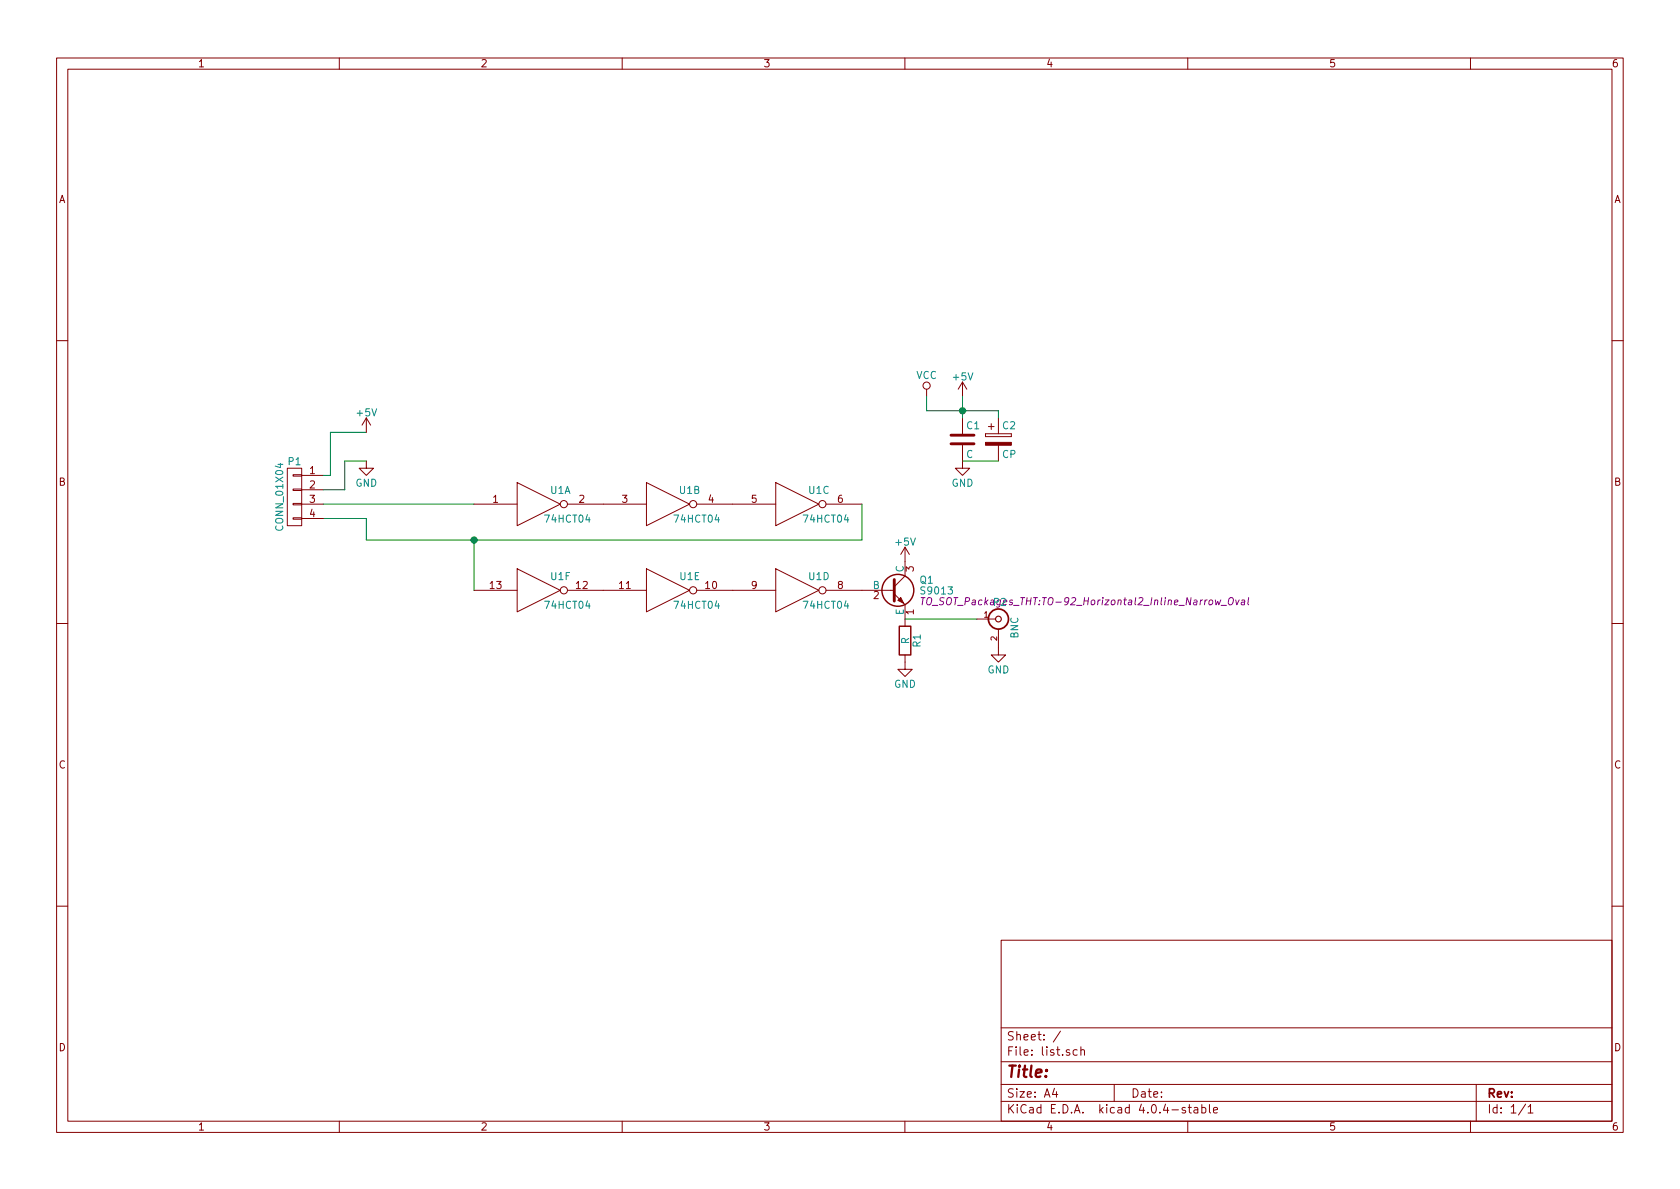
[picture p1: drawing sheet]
EESchema Schematic File Version 2
LIBS:power
LIBS:device
LIBS:transistors
LIBS:conn
LIBS:linear
LIBS:regul
LIBS:74xx
LIBS:cmos4000
LIBS:adc-dac
LIBS:memory
LIBS:xilinx
LIBS:microcontrollers
LIBS:dsp
LIBS:microchip
LIBS:analog_switches
LIBS:motorola
LIBS:texas
LIBS:intel
LIBS:audio
LIBS:interface
LIBS:digital-audio
LIBS:philips
LIBS:display
LIBS:cypress
LIBS:siliconi
LIBS:opto
LIBS:atmel
LIBS:contrib
LIBS:valves
LIBS:list-cache
EELAYER 25 0
EELAYER END
$Descr A4 11693 8268
encoding utf-8
Sheet 1 1
Title ""
Date ""
Rev ""
Comp ""
Comment1 ""
Comment2 ""
Comment3 ""
Comment4 ""
$EndDescr
$Comp
L 74HCT04 U1
U 1 1
P 3750 3500
F 0 "U1" H 3900 3600 50  0000 C CNN
F 1 "74HCT04" H 3950 3400 50  0000 C CNN
F 2 "Housings_SOIC:SOIC-14_3.9x8.7mm_Pitch1.27mm" H 3750 3500 50  0001 C CNN
F 3 "" H 3750 3500 50  0000 C CNN
	1    3750 3500
	1    0    0    -1  
$EndComp
$Comp
L 74HCT04 U1
U 3 1
P 5550 3500
F 0 "U1" H 5700 3600 50  0000 C CNN
F 1 "74HCT04" H 5750 3400 50  0000 C CNN
F 2 "Housings_SOIC:SOIC-14_3.9x8.7mm_Pitch1.27mm" H 5550 3500 50  0001 C CNN
F 3 "" H 5550 3500 50  0000 C CNN
	3    5550 3500
	1    0    0    -1  
$EndComp
$Comp
L 74HCT04 U1
U 5 1
P 4650 4100
F 0 "U1" H 4800 4200 50  0000 C CNN
F 1 "74HCT04" H 4850 4000 50  0000 C CNN
F 2 "Housings_SOIC:SOIC-14_3.9x8.7mm_Pitch1.27mm" H 4650 4100 50  0001 C CNN
F 3 "" H 4650 4100 50  0000 C CNN
	5    4650 4100
	1    0    0    -1  
$EndComp
$Comp
L 74HCT04 U1
U 2 1
P 4650 3500
F 0 "U1" H 4800 3600 50  0000 C CNN
F 1 "74HCT04" H 4850 3400 50  0000 C CNN
F 2 "Housings_SOIC:SOIC-14_3.9x8.7mm_Pitch1.27mm" H 4650 3500 50  0001 C CNN
F 3 "" H 4650 3500 50  0000 C CNN
	2    4650 3500
	1    0    0    -1  
$EndComp
$Comp
L 74HCT04 U1
U 4 1
P 5550 4100
F 0 "U1" H 5700 4200 50  0000 C CNN
F 1 "74HCT04" H 5750 4000 50  0000 C CNN
F 2 "Housings_SOIC:SOIC-14_3.9x8.7mm_Pitch1.27mm" H 5550 4100 50  0001 C CNN
F 3 "" H 5550 4100 50  0000 C CNN
	4    5550 4100
	1    0    0    -1  
$EndComp
$Comp
L 74HCT04 U1
U 6 1
P 3750 4100
F 0 "U1" H 3900 4200 50  0000 C CNN
F 1 "74HCT04" H 3950 4000 50  0000 C CNN
F 2 "Housings_SOIC:SOIC-14_3.9x8.7mm_Pitch1.27mm" H 3750 4100 50  0001 C CNN
F 3 "" H 3750 4100 50  0000 C CNN
	6    3750 4100
	1    0    0    -1  
$EndComp
Wire Wire Line
	6000 3750 6000 3500
$Comp
L S9013 Q1
U 1 1
P 6200 4100
F 0 "Q1" H 6400 4175 50  0000 L CNN
F 1 "S9013" H 6400 4100 50  0000 L CNN
F 2 "TO_SOT_Packages_THT:TO-92_Horizontal2_Inline_Narrow_Oval" H 6400 4025 50  0000 L CIN
F 3 "" H 6200 4100 50  0000 L CNN
	1    6200 4100
	1    0    0    -1  
$EndComp
$Comp
L +5V #PWR01
U 1 1
P 6300 3900
F 0 "#PWR01" H 6300 3750 50  0001 C CNN
F 1 "+5V" H 6300 4040 50  0000 C CNN
F 2 "" H 6300 3900 50  0000 C CNN
F 3 "" H 6300 3900 50  0000 C CNN
	1    6300 3900
	1    0    0    -1  
$EndComp
$Comp
L GND #PWR02
U 1 1
P 6300 4600
F 0 "#PWR02" H 6300 4350 50  0001 C CNN
F 1 "GND" H 6300 4450 50  0000 C CNN
F 2 "" H 6300 4600 50  0000 C CNN
F 3 "" H 6300 4600 50  0000 C CNN
	1    6300 4600
	1    0    0    -1  
$EndComp
$Comp
L R R1
U 1 1
P 6300 4450
F 0 "R1" V 6380 4450 50  0000 C CNN
F 1 "R" V 6300 4450 50  0000 C CNN
F 2 "Resistors_ThroughHole:Resistor_Horizontal_RM7mm" V 6230 4450 50  0001 C CNN
F 3 "" H 6300 4450 50  0000 C CNN
	1    6300 4450
	1    0    0    -1  
$EndComp
$Comp
L C C1
U 1 1
P 6700 3050
F 0 "C1" H 6725 3150 50  0000 L CNN
F 1 "C" H 6725 2950 50  0000 L CNN
F 2 "Capacitors_ThroughHole:C_Radial_D5_L11_P2.5" H 6738 2900 50  0001 C CNN
F 3 "" H 6700 3050 50  0000 C CNN
	1    6700 3050
	1    0    0    -1  
$EndComp
$Comp
L CP C2
U 1 1
P 6950 3050
F 0 "C2" H 6975 3150 50  0000 L CNN
F 1 "CP" H 6975 2950 50  0000 L CNN
F 2 "Capacitors_ThroughHole:C_Disc_D3_P2.5" H 6988 2900 50  0001 C CNN
F 3 "" H 6950 3050 50  0000 C CNN
	1    6950 3050
	1    0    0    -1  
$EndComp
$Comp
L +5V #PWR03
U 1 1
P 6700 2750
F 0 "#PWR03" H 6700 2600 50  0001 C CNN
F 1 "+5V" H 6700 2890 50  0000 C CNN
F 2 "" H 6700 2750 50  0000 C CNN
F 3 "" H 6700 2750 50  0000 C CNN
	1    6700 2750
	1    0    0    -1  
$EndComp
Wire Wire Line
	6700 2750 6700 2900
Wire Wire Line
	6450 2850 6950 2850
Wire Wire Line
	6950 2850 6950 2900
Connection ~ 6700 2850
$Comp
L GND #PWR04
U 1 1
P 6700 3200
F 0 "#PWR04" H 6700 2950 50  0001 C CNN
F 1 "GND" H 6700 3050 50  0000 C CNN
F 2 "" H 6700 3200 50  0000 C CNN
F 3 "" H 6700 3200 50  0000 C CNN
	1    6700 3200
	1    0    0    -1  
$EndComp
Wire Wire Line
	6950 3200 6700 3200
Wire Wire Line
	6800 4300 6300 4300
$Comp
L VCC #PWR05
U 1 1
P 6450 2750
F 0 "#PWR05" H 6450 2600 50  0001 C CNN
F 1 "VCC" H 6450 2900 50  0000 C CNN
F 2 "" H 6450 2750 50  0000 C CNN
F 3 "" H 6450 2750 50  0000 C CNN
	1    6450 2750
	1    0    0    -1  
$EndComp
Wire Wire Line
	6450 2750 6450 2850
$Comp
L BNC P2
U 1 1
P 6950 4300
F 0 "P2" H 6960 4420 50  0000 C CNN
F 1 "BNC" V 7060 4240 50  0000 C CNN
F 2 "Connect:bnc" H 6950 4300 50  0001 C CNN
F 3 "" H 6950 4300 50  0000 C CNN
	1    6950 4300
	1    0    0    -1  
$EndComp
$Comp
L GND #PWR06
U 1 1
P 6950 4500
F 0 "#PWR06" H 6950 4250 50  0001 C CNN
F 1 "GND" H 6950 4350 50  0000 C CNN
F 2 "" H 6950 4500 50  0000 C CNN
F 3 "" H 6950 4500 50  0000 C CNN
	1    6950 4500
	1    0    0    -1  
$EndComp
$Comp
L GND #PWR07
U 1 1
P 2550 3200
F 0 "#PWR07" H 2550 2950 50  0001 C CNN
F 1 "GND" H 2550 3050 50  0000 C CNN
F 2 "" H 2550 3200 50  0000 C CNN
F 3 "" H 2550 3200 50  0000 C CNN
	1    2550 3200
	1    0    0    -1  
$EndComp
Wire Wire Line
	2250 3500 3300 3500
Wire Wire Line
	2550 3750 6000 3750
Wire Wire Line
	2550 3600 2550 3750
Wire Wire Line
	2550 3000 2300 3000
Wire Wire Line
	2300 3000 2300 3300
Wire Wire Line
	2550 3200 2400 3200
Wire Wire Line
	2400 3200 2400 3400
Wire Wire Line
	2400 3400 2250 3400
Wire Wire Line
	2250 3600 2550 3600
Wire Wire Line
	3300 4100 3300 3750
Connection ~ 3300 3750
$Comp
L CONN_01X04 P1
U 1 1
P 2050 3450
F 0 "P1" H 2050 3700 50  0000 C CNN
F 1 "CONN_01X04" V 2150 3450 50  0000 C CNN
F 2 "Connect:bornier4" H 2050 3450 50  0001 C CNN
F 3 "" H 2050 3450 50  0000 C CNN
	1    2050 3450
	-1   0    0    -1  
$EndComp
Wire Wire Line
	2300 3300 2250 3300
$Comp
L +5V #PWR08
U 1 1
P 2550 3000
F 0 "#PWR08" H 2550 2850 50  0001 C CNN
F 1 "+5V" H 2550 3140 50  0000 C CNN
F 2 "" H 2550 3000 50  0000 C CNN
F 3 "" H 2550 3000 50  0000 C CNN
	1    2550 3000
	1    0    0    -1  
$EndComp
$EndSCHEMATC
